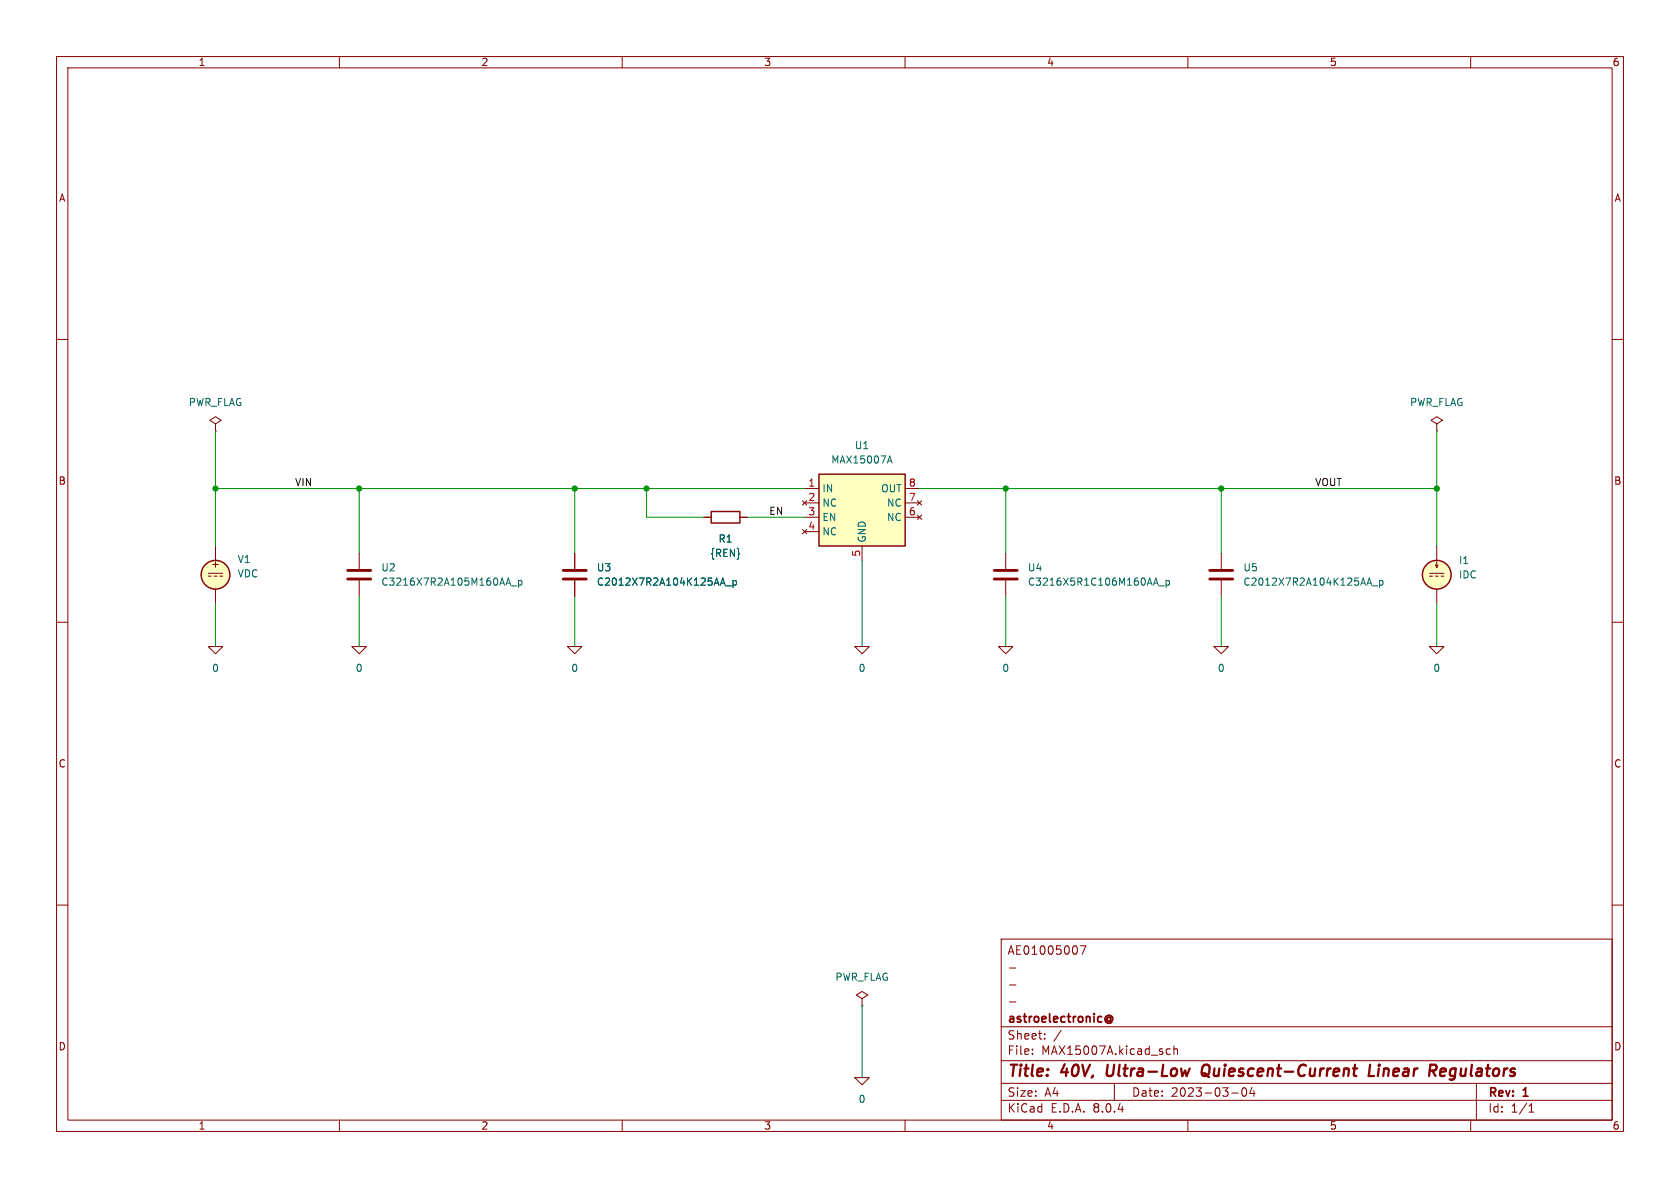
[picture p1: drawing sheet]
(kicad_sch
 (version 20231120)
 (generator "eeschema")
 (generator_version "8.0")
 (paper "A4")
 (title_block
  (title "40V, Ultra-Low Quiescent-Current Linear Regulators")
  (date "2023-03-04")
  (rev "1")
  (company "astroelectronic@")
  (comment 1 "-")
  (comment 2 "-")
  (comment 3 "-")
  (comment 4 "AE01005007"))
 (lib_symbols
  (symbol "MAX15007A:0"
   (power)
   (pin_names
    (offset 0)) (exclude_from_sim no) (in_bom yes) (on_board yes)
   (property "Reference" "#GND" (at 0 -2.54 0) (effects (font (size 1.27 1.27)) (hide yes)))
   (property "Value" "0" (at 0 -1.778 0) (effects (font (size 1.27 1.27))))
   (property "Footprint" "" (at 0 0 0) (effects (font (size 1.27 1.27)) (hide yes)))
   (property "Datasheet" "~" (at 0 0 0) (effects (font (size 1.27 1.27)) (hide yes)))
   (property "Description" "0V reference potential for simulation" (at 0 0 0) (effects (font (size 1.27 1.27)) (hide yes)))
   (symbol "0_0_1"
    (polyline (pts (xy -1.27 0) (xy 0 -1.27) (xy 1.27 0) (xy -1.27 0)) (stroke (width 0) (type default)) (fill (type none))))
   (symbol "0_1_1"
    (pin power_in line (at 0 0 0) (length 0) hide (name "0" (effects (font (size 1.016 1.016)))) (number "1" (effects (font (size 1.016 1.016)))))))
  (symbol "MAX15007A:C"
   (pin_numbers hide)
   (pin_names
    (offset 0.254)) (exclude_from_sim no) (in_bom yes) (on_board yes)
   (property "Reference" "C" (at 0.635 2.54 0) (effects (font (size 1.27 1.27)) (justify left)))
   (property "Value" "C" (at 0.635 -2.54 0) (effects (font (size 1.27 1.27)) (justify left)))
   (property "Footprint" "" (at 0.9652 -3.81 0) (effects (font (size 1.27 1.27)) (hide yes)))
   (property "Datasheet" "~" (at 0 0 0) (effects (font (size 1.27 1.27)) (hide yes)))
   (property "Description" "Unpolarized capacitor" (at 0 0 0) (effects (font (size 1.27 1.27)) (hide yes)))
   (symbol "C_0_1"
    (polyline (pts (xy -2.032 -0.762) (xy 2.032 -0.762)) (stroke (width 0.508) (type default)) (fill (type none)))
    (polyline (pts (xy -2.032 0.762) (xy 2.032 0.762)) (stroke (width 0.508) (type default)) (fill (type none))))
   (symbol "C_1_1"
    (pin passive line (at 0 3.81 270) (length 2.794) (name "~" (effects (font (size 1.27 1.27)))) (number "1" (effects (font (size 1.27 1.27)))))
    (pin passive line (at 0 -3.81 90) (length 2.794) (name "~" (effects (font (size 1.27 1.27)))) (number "2" (effects (font (size 1.27 1.27)))))))
  (symbol "MAX15007A:IDC"
   (pin_numbers hide)
   (pin_names
    (offset 0.0254)) (exclude_from_sim no) (in_bom yes) (on_board yes)
   (property "Reference" "I" (at 2.54 2.54 0) (effects (font (size 1.27 1.27)) (justify left)))
   (property "Value" "1" (at 2.54 0 0) (effects (font (size 1.27 1.27)) (justify left)))
   (property "Footprint" "" (at 0 0 0) (effects (font (size 1.27 1.27)) (hide yes)))
   (property "Datasheet" "~" (at 0 0 0) (effects (font (size 1.27 1.27)) (hide yes)))
   (property "Description" "Current source, DC" (at 0 0 0) (effects (font (size 1.27 1.27)) (hide yes)))
   (property "Sim.Pins" "1=+ 2=-" (at 0 0 0) (effects (font (size 1.27 1.27)) (hide yes)))
   (property "Sim.Type" "DC" (at 0 0 0) (effects (font (size 1.27 1.27)) (hide yes)))
   (property "Sim.Device" "I" (at 0 0 0) (effects (font (size 1.27 1.27)) (justify left) (hide yes)))
   (property "Spice_Netlist_Enabled" "Y" (at 0 0 0) (effects (font (size 1.27 1.27)) (justify left) (hide yes)))
   (symbol "IDC_0_0"
    (polyline (pts (xy -1.27 0.254) (xy 1.27 0.254)) (stroke (width 0) (type default)) (fill (type none)))
    (polyline (pts (xy -0.762 -0.254) (xy -1.27 -0.254)) (stroke (width 0) (type default)) (fill (type none)))
    (polyline (pts (xy 0.254 -0.254) (xy -0.254 -0.254)) (stroke (width 0) (type default)) (fill (type none)))
    (polyline (pts (xy 1.27 -0.254) (xy 0.762 -0.254)) (stroke (width 0) (type default)) (fill (type none))))
   (symbol "IDC_0_1"
    (polyline (pts (xy 0 1.27) (xy 0 2.286)) (stroke (width 0) (type default)) (fill (type none)))
    (polyline (pts (xy -0.254 1.778) (xy 0 1.27) (xy 0.254 1.778)) (stroke (width 0) (type default)) (fill (type none)))
    (circle (center 0 0) (radius 2.54) (stroke (width 0.254) (type default)) (fill (type background))))
   (symbol "IDC_1_1"
    (pin passive line (at 0 5.08 270) (length 2.54) (name "~" (effects (font (size 1.27 1.27)))) (number "1" (effects (font (size 1.27 1.27)))))
    (pin passive line (at 0 -5.08 90) (length 2.54) (name "~" (effects (font (size 1.27 1.27)))) (number "2" (effects (font (size 1.27 1.27)))))))
  (symbol "MAX15007A:MAX15007A" (exclude_from_sim no) (in_bom yes) (on_board yes)
   (property "Reference" "U" (at -6.35 7.62 0) (effects (font (size 1.27 1.27))))
   (property "Value" "MAX15007A" (at 2.54 7.62 0) (effects (font (size 1.27 1.27))))
   (property "Footprint" "" (at 0 -5.08 0) (effects (font (size 1.27 1.27)) (hide yes)))
   (property "Datasheet" "https://datasheets.maximintegrated.com/en/ds/MAX15006-MAX15007.pdf" (at 0 -5.08 0) (effects (font (size 1.27 1.27)) (hide yes)))
   (property "Description" "40V, Ultra-Low Quiescent-Current Linear Regulators in 6-Pin TDFN/8-Pin SO" (at 0 0 0) (effects (font (size 1.27 1.27)) (hide yes)))
   (symbol "MAX15007A_0_0"
    (pin no_connect line (at 10.16 -1.27 180) (length 2.54) (name "NC" (effects (font (size 1.27 1.27)))) (number "6" (effects (font (size 1.27 1.27)))))
    (pin no_connect line (at 10.16 1.27 180) (length 2.54) (name "NC" (effects (font (size 1.27 1.27)))) (number "7" (effects (font (size 1.27 1.27)))))
    (pin passive line (at 10.16 3.81 180) (length 2.54) (name "OUT" (effects (font (size 1.27 1.27)))) (number "8" (effects (font (size 1.27 1.27))))))
   (symbol "MAX15007A_1_1"
    (rectangle (start -7.62 6.35) (end 7.62 -6.35) (stroke (width 0.254) (type default)) (fill (type background)))
    (pin passive line (at -10.16 3.81 0) (length 2.54) (name "IN" (effects (font (size 1.27 1.27)))) (number "1" (effects (font (size 1.27 1.27)))))
    (pin no_connect line (at -10.16 1.27 0) (length 2.54) (name "NC" (effects (font (size 1.27 1.27)))) (number "2" (effects (font (size 1.27 1.27)))))
    (pin passive line (at -10.16 -1.27 0) (length 2.54) (name "EN" (effects (font (size 1.27 1.27)))) (number "3" (effects (font (size 1.27 1.27)))))
    (pin no_connect line (at -10.16 -3.81 0) (length 2.54) (name "NC" (effects (font (size 1.27 1.27)))) (number "4" (effects (font (size 1.27 1.27)))))
    (pin passive line (at 0 -8.89 90) (length 2.54) (name "GND" (effects (font (size 1.27 1.27)))) (number "5" (effects (font (size 1.27 1.27)))))))
  (symbol "MAX15007A:PWR_FLAG"
   (power)
   (pin_numbers hide)
   (pin_names
    (offset 0) hide) (exclude_from_sim no) (in_bom yes) (on_board yes)
   (property "Reference" "#FLG" (at 0 1.905 0) (effects (font (size 1.27 1.27)) (hide yes)))
   (property "Value" "PWR_FLAG" (at 0 3.81 0) (effects (font (size 1.27 1.27))))
   (property "Footprint" "" (at 0 0 0) (effects (font (size 1.27 1.27)) (hide yes)))
   (property "Datasheet" "~" (at 0 0 0) (effects (font (size 1.27 1.27)) (hide yes)))
   (property "Description" "Special symbol for telling ERC where power comes from" (at 0 0 0) (effects (font (size 1.27 1.27)) (hide yes)))
   (symbol "PWR_FLAG_0_0"
    (pin power_out line (at 0 0 90) (length 0) (name "pwr" (effects (font (size 1.27 1.27)))) (number "1" (effects (font (size 1.27 1.27))))))
   (symbol "PWR_FLAG_0_1"
    (polyline (pts (xy 0 0) (xy 0 1.27) (xy -1.016 1.905) (xy 0 2.54) (xy 1.016 1.905) (xy 0 1.27)) (stroke (width 0) (type default)) (fill (type none)))))
  (symbol "MAX15007A:R"
   (pin_numbers hide)
   (pin_names
    (offset 0)) (exclude_from_sim no) (in_bom yes) (on_board yes)
   (property "Reference" "R" (at 2.032 0 90) (effects (font (size 1.27 1.27))))
   (property "Value" "R" (at 0 0 90) (effects (font (size 1.27 1.27))))
   (property "Footprint" "" (at -1.778 0 90) (effects (font (size 1.27 1.27)) (hide yes)))
   (property "Datasheet" "~" (at 0 0 0) (effects (font (size 1.27 1.27)) (hide yes)))
   (property "Description" "Resistor" (at 0 0 0) (effects (font (size 1.27 1.27)) (hide yes)))
   (symbol "R_0_1"
    (rectangle (start -1.016 -2.54) (end 1.016 2.54) (stroke (width 0.254) (type default)) (fill (type none))))
   (symbol "R_1_1"
    (pin passive line (at 0 3.81 270) (length 1.27) (name "~" (effects (font (size 1.27 1.27)))) (number "1" (effects (font (size 1.27 1.27)))))
    (pin passive line (at 0 -3.81 90) (length 1.27) (name "~" (effects (font (size 1.27 1.27)))) (number "2" (effects (font (size 1.27 1.27)))))))
  (symbol "MAX15007A:VDC"
   (pin_numbers hide)
   (pin_names
    (offset 0.0254)) (exclude_from_sim no) (in_bom yes) (on_board yes)
   (property "Reference" "V" (at 2.54 2.54 0) (effects (font (size 1.27 1.27)) (justify left)))
   (property "Value" "1" (at 2.54 0 0) (effects (font (size 1.27 1.27)) (justify left)))
   (property "Footprint" "" (at 0 0 0) (effects (font (size 1.27 1.27)) (hide yes)))
   (property "Datasheet" "~" (at 0 0 0) (effects (font (size 1.27 1.27)) (hide yes)))
   (property "Description" "Voltage source, DC" (at 0 0 0) (effects (font (size 1.27 1.27)) (hide yes)))
   (property "Sim.Pins" "1=+ 2=-" (at 0 0 0) (effects (font (size 1.27 1.27)) (hide yes)))
   (property "Sim.Type" "DC" (at 0 0 0) (effects (font (size 1.27 1.27)) (hide yes)))
   (property "Sim.Device" "V" (at 0 0 0) (effects (font (size 1.27 1.27)) (justify left) (hide yes)))
   (property "Spice_Netlist_Enabled" "Y" (at 0 0 0) (effects (font (size 1.27 1.27)) (justify left) (hide yes)))
   (symbol "VDC_0_0"
    (polyline (pts (xy -1.27 0.254) (xy 1.27 0.254)) (stroke (width 0) (type default)) (fill (type none)))
    (polyline (pts (xy -0.762 -0.254) (xy -1.27 -0.254)) (stroke (width 0) (type default)) (fill (type none)))
    (polyline (pts (xy 0.254 -0.254) (xy -0.254 -0.254)) (stroke (width 0) (type default)) (fill (type none)))
    (polyline (pts (xy 1.27 -0.254) (xy 0.762 -0.254)) (stroke (width 0) (type default)) (fill (type none)))
    (text "+" (at 0 1.905 0) (effects (font (size 1.27 1.27)))))
   (symbol "VDC_0_1"
    (circle (center 0 0) (radius 2.54) (stroke (width 0.254) (type default)) (fill (type background))))
   (symbol "VDC_1_1"
    (pin passive line (at 0 5.08 270) (length 2.54) (name "~" (effects (font (size 1.27 1.27)))) (number "1" (effects (font (size 1.27 1.27)))))
    (pin passive line (at 0 -5.08 90) (length 2.54) (name "~" (effects (font (size 1.27 1.27)))) (number "2" (effects (font (size 1.27 1.27))))))))
 (junction
  (at 177.8 86.36)
  (diameter 0)
  (color 0 0 0 0))
 (junction
  (at 38.1 86.36)
  (diameter 0)
  (color 0 0 0 0))
 (junction
  (at 114.3 86.36)
  (diameter 0)
  (color 0 0 0 0))
 (junction
  (at 63.5 86.36)
  (diameter 0)
  (color 0 0 0 0))
 (junction
  (at 101.6 86.36)
  (diameter 0)
  (color 0 0 0 0))
 (junction
  (at 254 86.36)
  (diameter 0)
  (color 0 0 0 0))
 (junction
  (at 215.9 86.36)
  (diameter 0)
  (color 0 0 0 0))
 (wire
  (pts (xy 38.1 106.68) (xy 38.1 114.3))
  (stroke (width 0) (type default)))
 (wire
  (pts (xy 114.3 91.44) (xy 114.3 86.36))
  (stroke (width 0) (type default)))
 (wire
  (pts (xy 177.8 105.41) (xy 177.8 114.3))
  (stroke (width 0) (type default)))
 (wire
  (pts (xy 63.5 105.41) (xy 63.5 114.3))
  (stroke (width 0) (type default)))
 (wire
  (pts (xy 101.6 86.36) (xy 114.3 86.36))
  (stroke (width 0) (type default)))
 (wire
  (pts (xy 124.46 91.44) (xy 114.3 91.44))
  (stroke (width 0) (type default)))
 (wire
  (pts (xy 152.4 99.06) (xy 152.4 114.3))
  (stroke (width 0) (type default)))
 (wire
  (pts (xy 254 106.68) (xy 254 114.3))
  (stroke (width 0) (type default)))
 (wire
  (pts (xy 215.9 86.36) (xy 254 86.36))
  (stroke (width 0) (type default)))
 (wire
  (pts (xy 162.56 86.36) (xy 177.8 86.36))
  (stroke (width 0) (type default)))
 (wire
  (pts (xy 215.9 105.41) (xy 215.9 114.3))
  (stroke (width 0) (type default)))
 (wire
  (pts (xy 38.1 86.36) (xy 63.5 86.36))
  (stroke (width 0) (type default)))
 (wire
  (pts (xy 215.9 97.79) (xy 215.9 86.36))
  (stroke (width 0) (type default)))
 (wire
  (pts (xy 38.1 76.2) (xy 38.1 86.36))
  (stroke (width 0) (type default)))
 (wire
  (pts (xy 132.08 91.44) (xy 142.24 91.44))
  (stroke (width 0) (type default)))
 (wire
  (pts (xy 101.6 105.41) (xy 101.6 114.3))
  (stroke (width 0) (type default)))
 (wire
  (pts (xy 114.3 86.36) (xy 142.24 86.36))
  (stroke (width 0) (type default)))
 (wire
  (pts (xy 63.5 86.36) (xy 101.6 86.36))
  (stroke (width 0) (type default)))
 (wire
  (pts (xy 177.8 86.36) (xy 215.9 86.36))
  (stroke (width 0) (type default)))
 (wire
  (pts (xy 152.4 177.8) (xy 152.4 190.5))
  (stroke (width 0) (type default)))
 (wire
  (pts (xy 254 96.52) (xy 254 86.36))
  (stroke (width 0) (type default)))
 (wire
  (pts (xy 254 76.2) (xy 254 86.36))
  (stroke (width 0) (type default)))
 (wire
  (pts (xy 101.6 97.79) (xy 101.6 86.36))
  (stroke (width 0) (type default)))
 (wire
  (pts (xy 177.8 97.79) (xy 177.8 86.36))
  (stroke (width 0) (type default)))
 (wire
  (pts (xy 38.1 96.52) (xy 38.1 86.36))
  (stroke (width 0) (type default)))
 (wire
  (pts (xy 63.5 97.79) (xy 63.5 86.36))
  (stroke (width 0) (type default)))
 (label "VIN"
  (at 52.07 86.36 0)
  (fields_autoplaced yes)
  (effects (font (size 1.27 1.27)) (justify left bottom)))
 (label "VOUT"
  (at 232.41 86.36 0)
  (fields_autoplaced yes)
  (effects (font (size 1.27 1.27)) (justify left bottom)))
 (label "EN"
  (at 135.89 91.44 0)
  (fields_autoplaced yes)
  (effects (font (size 1.27 1.27)) (justify left bottom)))
 (symbol
  (lib_name "MAX15007A:VDC")
  (lib_id "MAX15007A:VDC")
  (at 38.1 101.6 0)
  (unit 1)
  (exclude_from_sim no)
  (in_bom yes)
  (on_board yes)
  (dnp no)
  (fields_autoplaced yes)
  (property "Reference" "V1" (at 41.91 98.8701 0) (effects (font (size 1.27 1.27)) (justify left)))
  (property "Value" "VDC" (at 41.91 101.4101 0) (effects (font (size 1.27 1.27)) (justify left)))
  (property "Footprint" "" (at 38.1 101.6 0) (effects (font (size 1.27 1.27)) (hide yes)))
  (property "Datasheet" "~" (at 38.1 101.6 0) (effects (font (size 1.27 1.27)) (hide yes)))
  (property "Description" "" (at 38.1 101.6 0) (effects (font (size 1.27 1.27)) (hide yes)))
  (property "Sim.Device" "SPICE" (at 38.1 101.6 0) (effects (font (size 1.27 1.27)) (justify left) (hide yes)))
  (property "Sim.Params" "type=\"V\" model=\"{VSOURCE}\" lib=\"\"" (at 0 0 0) (effects (font (size 1.27 1.27)) (hide yes)))
  (property "Sim.Pins" "1=1 2=2" (at 0 0 0) (effects (font (size 1.27 1.27)) (hide yes)))
  (pin "1")
  (pin "2"))
 (symbol
  (lib_id "MAX15007A:MAX15007A")
  (at 152.4 90.17 0)
  (unit 1)
  (exclude_from_sim no)
  (in_bom yes)
  (on_board yes)
  (dnp no)
  (fields_autoplaced yes)
  (property "Reference" "U1" (at 152.4 78.74 0) (effects (font (size 1.27 1.27))))
  (property "Value" "MAX15007A" (at 152.4 81.28 0) (effects (font (size 1.27 1.27))))
  (property "Footprint" "" (at 152.4 95.25 0) (effects (font (size 1.27 1.27)) (hide yes)))
  (property "Datasheet" "https://datasheets.maximintegrated.com/en/ds/MAX15006-MAX15007.pdf" (at 152.4 95.25 0) (effects (font (size 1.27 1.27)) (hide yes)))
  (property "Description" "40V, Ultra-Low Quiescent-Current Linear Regulators in 6-Pin TDFN/8-Pin SO" (at 152.4 90.17 0) (effects (font (size 1.27 1.27)) (hide yes)))
  (property "Sim.Device" "SUBCKT" (at 152.4 90.17 0) (effects (font (size 1.27 1.27)) (hide yes)))
  (property "Sim.Pins" "1=1 2=2 3=3 4=4 5=5 6=6 7=7 8=8" (at 0 0 0) (effects (font (size 1.27 1.27)) (hide yes)))
  (property "Sim.Library" "_models\\MAX15007A.lib" (at 152.4 90.17 0) (effects (font (size 1.27 1.27)) (hide yes)))
  (property "Sim.Name" "MAX15007A" (at 152.4 90.17 0) (effects (font (size 1.27 1.27)) (hide yes)))
  (pin "6")
  (pin "7")
  (pin "8")
  (pin "1")
  (pin "2")
  (pin "3")
  (pin "4")
  (pin "5"))
 (symbol
  (lib_id "MAX15007A:C")
  (at 63.5 101.6 0)
  (unit 1)
  (exclude_from_sim no)
  (in_bom yes)
  (on_board yes)
  (dnp no)
  (fields_autoplaced yes)
  (property "Reference" "U2" (at 67.31 100.3299 0) (effects (font (size 1.27 1.27)) (justify left)))
  (property "Value" "C3216X7R2A105M160AA_p" (at 67.31 102.8699 0) (effects (font (size 1.27 1.27)) (justify left)))
  (property "Footprint" "" (at 64.4652 105.41 0) (effects (font (size 1.27 1.27)) (hide yes)))
  (property "Datasheet" "~" (at 63.5 101.6 0) (effects (font (size 1.27 1.27)) (hide yes)))
  (property "Description" "" (at 63.5 101.6 0) (effects (font (size 1.27 1.27)) (hide yes)))
  (property "Sim.Device" "SUBCKT" (at 63.5 101.6 0) (effects (font (size 1.27 1.27)) (hide yes)))
  (property "Sim.Pins" "1=n1 2=n2" (at 0 0 0) (effects (font (size 1.27 1.27)) (hide yes)))
  (property "Sim.Library" "_models\\C3216X7R2A105M160AA_p.mod" (at 63.5 101.6 0) (effects (font (size 1.27 1.27)) (hide yes)))
  (property "Sim.Name" "C3216X7R2A105M160AA_p" (at 63.5 101.6 0) (effects (font (size 1.27 1.27)) (hide yes)))
  (pin "1")
  (pin "2"))
 (symbol
  (lib_id "MAX15007A:PWR_FLAG")
  (at 38.1 76.2 0)
  (unit 1)
  (exclude_from_sim no)
  (in_bom yes)
  (on_board yes)
  (dnp no)
  (fields_autoplaced yes)
  (property "Reference" "#FLG02" (at 38.1 74.295 0) (effects (font (size 1.27 1.27)) (hide yes)))
  (property "Value" "PWR_FLAG" (at 38.1 71.12 0) (effects (font (size 1.27 1.27))))
  (property "Footprint" "" (at 38.1 76.2 0) (effects (font (size 1.27 1.27)) (hide yes)))
  (property "Datasheet" "~" (at 38.1 76.2 0) (effects (font (size 1.27 1.27)) (hide yes)))
  (property "Description" "" (at 38.1 76.2 0) (effects (font (size 1.27 1.27)) (hide yes)))
  (pin "1"))
 (symbol
  (lib_id "MAX15007A:C")
  (at 101.6 101.6 0)
  (unit 1)
  (exclude_from_sim no)
  (in_bom yes)
  (on_board yes)
  (dnp no)
  (fields_autoplaced yes)
  (property "Reference" "U3" (at 105.41 100.3299 0) (effects (font (size 1.27 1.27)) (justify left)))
  (property "Value" "C2012X7R2A104K125AA_p" (at 105.41 102.8699 0) (effects (font (size 1.27 1.27)) (justify left)))
  (property "Footprint" "" (at 102.5652 105.41 0) (effects (font (size 1.27 1.27)) (hide yes)))
  (property "Datasheet" "~" (at 101.6 101.6 0) (effects (font (size 1.27 1.27)) (hide yes)))
  (property "Description" "" (at 101.6 101.6 0) (effects (font (size 1.27 1.27)) (hide yes)))
  (property "Sim.Device" "SUBCKT" (at 101.6 101.6 0) (effects (font (size 1.27 1.27)) (hide yes)))
  (property "Sim.Pins" "1=n1 2=n2" (at 0 0 0) (effects (font (size 1.27 1.27)) (hide yes)))
  (property "Sim.Library" "_models\\C2012X7R2A104K125AA_p.mod" (at 101.6 101.6 0) (effects (font (size 1.27 1.27)) (hide yes)))
  (property "Sim.Name" "C2012X7R2A104K125AA_p" (at 101.6 101.6 0) (effects (font (size 1.27 1.27)) (hide yes)))
  (pin "1")
  (pin "2"))
 (symbol
  (lib_id "MAX15007A:0")
  (at 254 114.3 0)
  (unit 1)
  (exclude_from_sim no)
  (in_bom yes)
  (on_board yes)
  (dnp no)
  (fields_autoplaced yes)
  (property "Reference" "#GND08" (at 254 116.84 0) (effects (font (size 1.27 1.27)) (hide yes)))
  (property "Value" "0" (at 254 118.11 0) (effects (font (size 1.27 1.27))))
  (property "Footprint" "" (at 254 114.3 0) (effects (font (size 1.27 1.27)) (hide yes)))
  (property "Datasheet" "~" (at 254 114.3 0) (effects (font (size 1.27 1.27)) (hide yes)))
  (property "Description" "" (at 254 114.3 0) (effects (font (size 1.27 1.27)) (hide yes)))
  (pin "1"))
 (symbol
  (lib_id "MAX15007A:0")
  (at 177.8 114.3 0)
  (unit 1)
  (exclude_from_sim no)
  (in_bom yes)
  (on_board yes)
  (dnp no)
  (fields_autoplaced yes)
  (property "Reference" "#GND06" (at 177.8 116.84 0) (effects (font (size 1.27 1.27)) (hide yes)))
  (property "Value" "0" (at 177.8 118.11 0) (effects (font (size 1.27 1.27))))
  (property "Footprint" "" (at 177.8 114.3 0) (effects (font (size 1.27 1.27)) (hide yes)))
  (property "Datasheet" "~" (at 177.8 114.3 0) (effects (font (size 1.27 1.27)) (hide yes)))
  (property "Description" "" (at 177.8 114.3 0) (effects (font (size 1.27 1.27)) (hide yes)))
  (pin "1"))
 (symbol
  (lib_id "MAX15007A:0")
  (at 152.4 190.5 0)
  (unit 1)
  (exclude_from_sim no)
  (in_bom yes)
  (on_board yes)
  (dnp no)
  (fields_autoplaced yes)
  (property "Reference" "#GND05" (at 152.4 193.04 0) (effects (font (size 1.27 1.27)) (hide yes)))
  (property "Value" "0" (at 152.4 194.31 0) (effects (font (size 1.27 1.27))))
  (property "Footprint" "" (at 152.4 190.5 0) (effects (font (size 1.27 1.27)) (hide yes)))
  (property "Datasheet" "~" (at 152.4 190.5 0) (effects (font (size 1.27 1.27)) (hide yes)))
  (property "Description" "" (at 152.4 190.5 0) (effects (font (size 1.27 1.27)) (hide yes)))
  (pin "1"))
 (symbol
  (lib_id "MAX15007A:R")
  (at 128.27 91.44 90)
  (unit 1)
  (exclude_from_sim no)
  (in_bom yes)
  (on_board yes)
  (dnp no)
  (fields_autoplaced yes)
  (property "Reference" "R1" (at 128.27 95.25 90) (effects (font (size 1.27 1.27))))
  (property "Value" "{REN}" (at 128.27 97.79 90) (effects (font (size 1.27 1.27))))
  (property "Footprint" "" (at 128.27 93.218 90) (effects (font (size 1.27 1.27)) (hide yes)))
  (property "Datasheet" "~" (at 128.27 91.44 0) (effects (font (size 1.27 1.27)) (hide yes)))
  (property "Description" "" (at 128.27 91.44 0) (effects (font (size 1.27 1.27)) (hide yes)))
  (pin "1")
  (pin "2"))
 (symbol
  (lib_id "MAX15007A:C")
  (at 177.8 101.6 0)
  (unit 1)
  (exclude_from_sim no)
  (in_bom yes)
  (on_board yes)
  (dnp no)
  (fields_autoplaced yes)
  (property "Reference" "U4" (at 181.61 100.3299 0) (effects (font (size 1.27 1.27)) (justify left)))
  (property "Value" "C3216X5R1C106M160AA_p" (at 181.61 102.8699 0) (effects (font (size 1.27 1.27)) (justify left)))
  (property "Footprint" "" (at 178.7652 105.41 0) (effects (font (size 1.27 1.27)) (hide yes)))
  (property "Datasheet" "~" (at 177.8 101.6 0) (effects (font (size 1.27 1.27)) (hide yes)))
  (property "Description" "" (at 177.8 101.6 0) (effects (font (size 1.27 1.27)) (hide yes)))
  (property "Sim.Device" "SUBCKT" (at 177.8 101.6 0) (effects (font (size 1.27 1.27)) (hide yes)))
  (property "Sim.Pins" "1=n1 2=n2" (at 0 0 0) (effects (font (size 1.27 1.27)) (hide yes)))
  (property "Sim.Library" "_models\\C3216X5R1C106M160AA_p.mod" (at 177.8 101.6 0) (effects (font (size 1.27 1.27)) (hide yes)))
  (property "Sim.Name" "C3216X5R1C106M160AA_p" (at 177.8 101.6 0) (effects (font (size 1.27 1.27)) (hide yes)))
  (pin "1")
  (pin "2"))
 (symbol
  (lib_name "MAX15007A:IDC")
  (lib_id "MAX15007A:IDC")
  (at 254 101.6 0)
  (unit 1)
  (exclude_from_sim no)
  (in_bom yes)
  (on_board yes)
  (dnp no)
  (fields_autoplaced yes)
  (property "Reference" "I1" (at 257.81 99.0599 0) (effects (font (size 1.27 1.27)) (justify left)))
  (property "Value" "IDC" (at 257.81 101.5999 0) (effects (font (size 1.27 1.27)) (justify left)))
  (property "Footprint" "" (at 254 101.6 0) (effects (font (size 1.27 1.27)) (hide yes)))
  (property "Datasheet" "~" (at 254 101.6 0) (effects (font (size 1.27 1.27)) (hide yes)))
  (property "Description" "" (at 254 101.6 0) (effects (font (size 1.27 1.27)) (hide yes)))
  (property "Sim.Device" "SPICE" (at 254 101.6 0) (effects (font (size 1.27 1.27)) (justify left) (hide yes)))
  (property "Sim.Params" "type=\"I\" model=\"{ILOAD}\" lib=\"\"" (at 0 0 0) (effects (font (size 1.27 1.27)) (hide yes)))
  (property "Sim.Pins" "1=1 2=2" (at 0 0 0) (effects (font (size 1.27 1.27)) (hide yes)))
  (pin "1")
  (pin "2"))
 (symbol
  (lib_id "MAX15007A:0")
  (at 38.1 114.3 0)
  (unit 1)
  (exclude_from_sim no)
  (in_bom yes)
  (on_board yes)
  (dnp no)
  (fields_autoplaced yes)
  (property "Reference" "#GND01" (at 38.1 116.84 0) (effects (font (size 1.27 1.27)) (hide yes)))
  (property "Value" "0" (at 38.1 118.11 0) (effects (font (size 1.27 1.27))))
  (property "Footprint" "" (at 38.1 114.3 0) (effects (font (size 1.27 1.27)) (hide yes)))
  (property "Datasheet" "~" (at 38.1 114.3 0) (effects (font (size 1.27 1.27)) (hide yes)))
  (property "Description" "" (at 38.1 114.3 0) (effects (font (size 1.27 1.27)) (hide yes)))
  (pin "1"))
 (symbol
  (lib_id "MAX15007A:PWR_FLAG")
  (at 254 76.2 0)
  (unit 1)
  (exclude_from_sim no)
  (in_bom yes)
  (on_board yes)
  (dnp no)
  (fields_autoplaced yes)
  (property "Reference" "#FLG03" (at 254 74.295 0) (effects (font (size 1.27 1.27)) (hide yes)))
  (property "Value" "PWR_FLAG" (at 254 71.12 0) (effects (font (size 1.27 1.27))))
  (property "Footprint" "" (at 254 76.2 0) (effects (font (size 1.27 1.27)) (hide yes)))
  (property "Datasheet" "~" (at 254 76.2 0) (effects (font (size 1.27 1.27)) (hide yes)))
  (property "Description" "" (at 254 76.2 0) (effects (font (size 1.27 1.27)) (hide yes)))
  (pin "1"))
 (symbol
  (lib_id "MAX15007A:0")
  (at 63.5 114.3 0)
  (unit 1)
  (exclude_from_sim no)
  (in_bom yes)
  (on_board yes)
  (dnp no)
  (fields_autoplaced yes)
  (property "Reference" "#GND02" (at 63.5 116.84 0) (effects (font (size 1.27 1.27)) (hide yes)))
  (property "Value" "0" (at 63.5 118.11 0) (effects (font (size 1.27 1.27))))
  (property "Footprint" "" (at 63.5 114.3 0) (effects (font (size 1.27 1.27)) (hide yes)))
  (property "Datasheet" "~" (at 63.5 114.3 0) (effects (font (size 1.27 1.27)) (hide yes)))
  (property "Description" "" (at 63.5 114.3 0) (effects (font (size 1.27 1.27)) (hide yes)))
  (pin "1"))
 (symbol
  (lib_id "MAX15007A:C")
  (at 215.9 101.6 0)
  (unit 1)
  (exclude_from_sim no)
  (in_bom yes)
  (on_board yes)
  (dnp no)
  (fields_autoplaced yes)
  (property "Reference" "U5" (at 219.71 100.3299 0) (effects (font (size 1.27 1.27)) (justify left)))
  (property "Value" "C2012X7R2A104K125AA_p" (at 219.71 102.8699 0) (effects (font (size 1.27 1.27)) (justify left)))
  (property "Footprint" "" (at 216.8652 105.41 0) (effects (font (size 1.27 1.27)) (hide yes)))
  (property "Datasheet" "~" (at 215.9 101.6 0) (effects (font (size 1.27 1.27)) (hide yes)))
  (property "Description" "" (at 215.9 101.6 0) (effects (font (size 1.27 1.27)) (hide yes)))
  (property "Sim.Device" "SUBCKT" (at 215.9 101.6 0) (effects (font (size 1.27 1.27)) (hide yes)))
  (property "Sim.Pins" "1=n1 2=n2" (at 0 0 0) (effects (font (size 1.27 1.27)) (hide yes)))
  (property "Sim.Library" "_models\\C2012X7R2A104K125AA_p.mod" (at 215.9 101.6 0) (effects (font (size 1.27 1.27)) (hide yes)))
  (property "Sim.Name" "C2012X7R2A104K125AA_p" (at 215.9 101.6 0) (effects (font (size 1.27 1.27)) (hide yes)))
  (pin "1")
  (pin "2"))
 (symbol
  (lib_id "MAX15007A:PWR_FLAG")
  (at 152.4 177.8 0)
  (unit 1)
  (exclude_from_sim no)
  (in_bom yes)
  (on_board yes)
  (dnp no)
  (fields_autoplaced yes)
  (property "Reference" "#FLG01" (at 152.4 175.895 0) (effects (font (size 1.27 1.27)) (hide yes)))
  (property "Value" "PWR_FLAG" (at 152.4 172.72 0) (effects (font (size 1.27 1.27))))
  (property "Footprint" "" (at 152.4 177.8 0) (effects (font (size 1.27 1.27)) (hide yes)))
  (property "Datasheet" "~" (at 152.4 177.8 0) (effects (font (size 1.27 1.27)) (hide yes)))
  (property "Description" "" (at 152.4 177.8 0) (effects (font (size 1.27 1.27)) (hide yes)))
  (pin "1"))
 (symbol
  (lib_id "MAX15007A:0")
  (at 152.4 114.3 0)
  (unit 1)
  (exclude_from_sim no)
  (in_bom yes)
  (on_board yes)
  (dnp no)
  (fields_autoplaced yes)
  (property "Reference" "#GND04" (at 152.4 116.84 0) (effects (font (size 1.27 1.27)) (hide yes)))
  (property "Value" "0" (at 152.4 118.11 0) (effects (font (size 1.27 1.27))))
  (property "Footprint" "" (at 152.4 114.3 0) (effects (font (size 1.27 1.27)) (hide yes)))
  (property "Datasheet" "~" (at 152.4 114.3 0) (effects (font (size 1.27 1.27)) (hide yes)))
  (property "Description" "" (at 152.4 114.3 0) (effects (font (size 1.27 1.27)) (hide yes)))
  (pin "1"))
 (symbol
  (lib_id "MAX15007A:0")
  (at 101.6 114.3 0)
  (unit 1)
  (exclude_from_sim no)
  (in_bom yes)
  (on_board yes)
  (dnp no)
  (fields_autoplaced yes)
  (property "Reference" "#GND03" (at 101.6 116.84 0) (effects (font (size 1.27 1.27)) (hide yes)))
  (property "Value" "0" (at 101.6 118.11 0) (effects (font (size 1.27 1.27))))
  (property "Footprint" "" (at 101.6 114.3 0) (effects (font (size 1.27 1.27)) (hide yes)))
  (property "Datasheet" "~" (at 101.6 114.3 0) (effects (font (size 1.27 1.27)) (hide yes)))
  (property "Description" "" (at 101.6 114.3 0) (effects (font (size 1.27 1.27)) (hide yes)))
  (pin "1"))
 (symbol
  (lib_id "MAX15007A:0")
  (at 215.9 114.3 0)
  (unit 1)
  (exclude_from_sim no)
  (in_bom yes)
  (on_board yes)
  (dnp no)
  (fields_autoplaced yes)
  (property "Reference" "#GND07" (at 215.9 116.84 0) (effects (font (size 1.27 1.27)) (hide yes)))
  (property "Value" "0" (at 215.9 118.11 0) (effects (font (size 1.27 1.27))))
  (property "Footprint" "" (at 215.9 114.3 0) (effects (font (size 1.27 1.27)) (hide yes)))
  (property "Datasheet" "~" (at 215.9 114.3 0) (effects (font (size 1.27 1.27)) (hide yes)))
  (property "Description" "" (at 215.9 114.3 0) (effects (font (size 1.27 1.27)) (hide yes)))
  (pin "1"))
 (sheet_instances
  (path ""
   (page "1"))))
